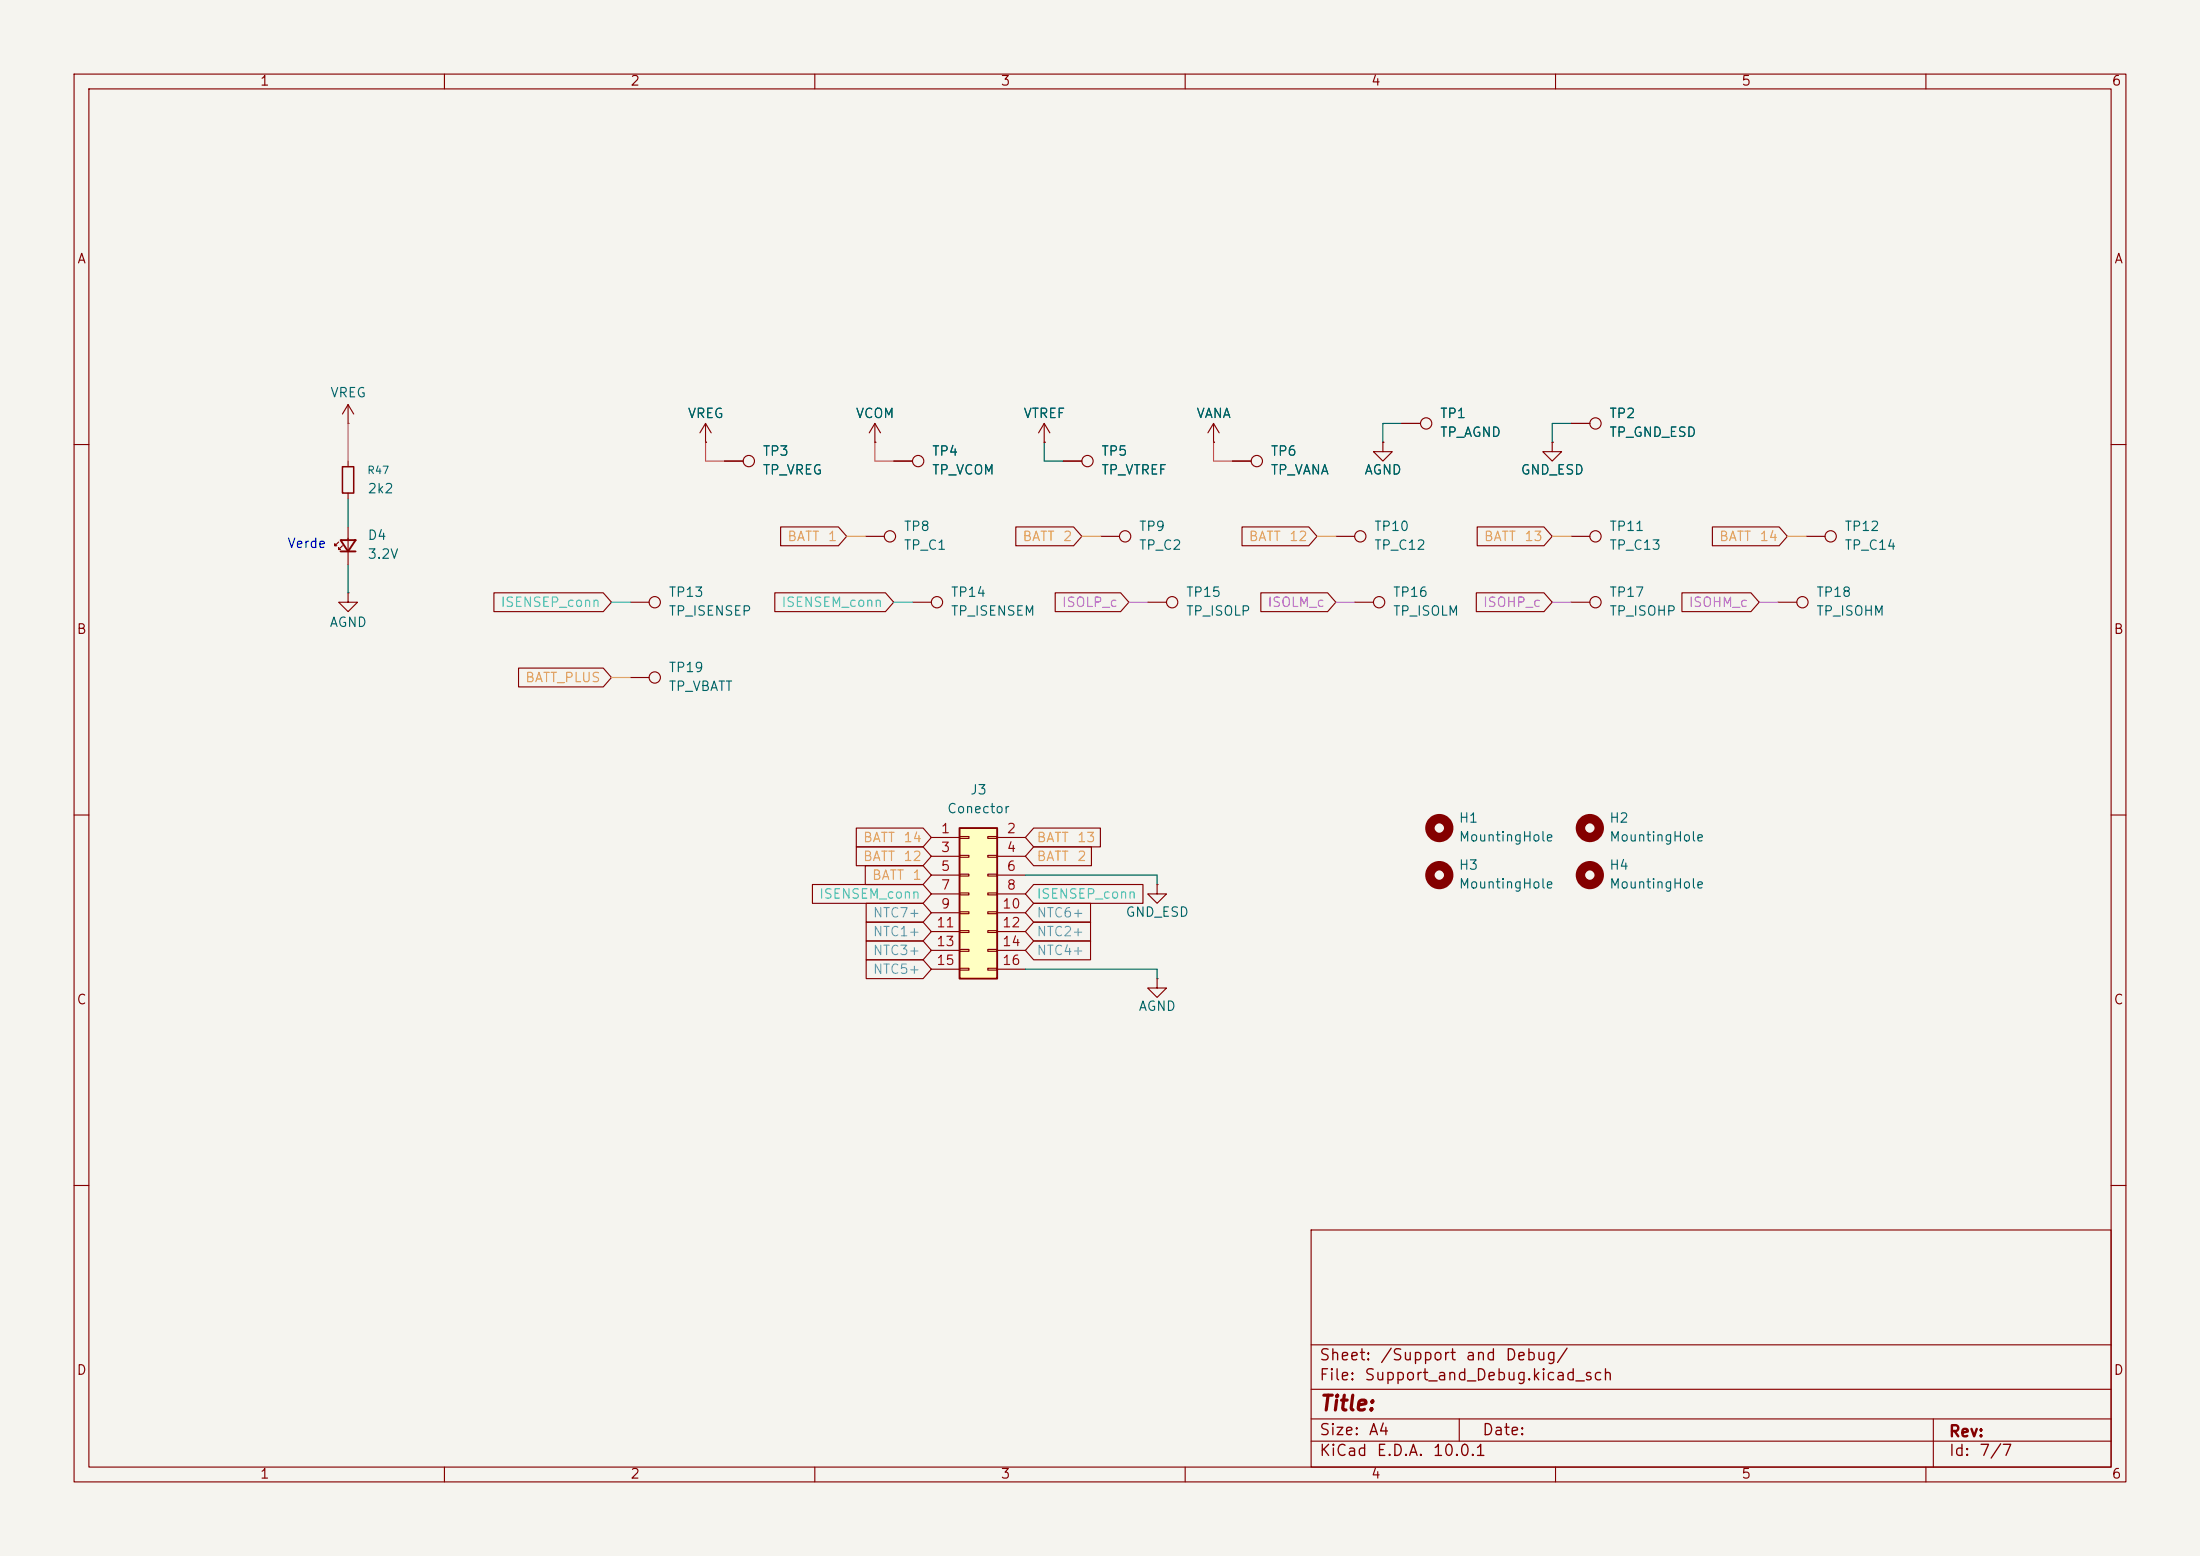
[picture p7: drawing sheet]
<svg xmlns="http://www.w3.org/2000/svg" width="297mm" height="210mm" viewBox="0 0 297 210" stroke-linecap="round" stroke-linejoin="round" font-family="sans-serif">
<path d="M0 0h297v210h-297z" fill="#f5f4ef" stroke="#f5f4ef" stroke-width=".14"/>
<g fill="none" stroke="#840000" stroke-width=".15">
<path d="M10 10h277v190h-277zM12 12h273v186h-273zM60 10v2M110 10v2M160 10v2M210 10v2M260 10v2M47 57.2h.1M47 54.6v2.6M47 54.6l-.8 1.3M47 54.6l.8 1.3M95.2 59.7h.1"/>
<path d="M95.2 57.2l-.7 1.2M95.2 57.2l.8 1.2M95.2 57.2v2.5M118.1 59.7h.1M118.1 57.2l-.8 1.2M118.1 57.2l.8 1.2M118.1 57.2v2.5M141 59.7h.1M141 57.2l-.8 1.2M141 57.2l.7 1.2M141 57.2v2.5M189.2 57.2h2.6"/>
<path d="M209.5 59.7v1.3h1.3l-1.3 1.2-1.2-1.2h1.2M209.5 59.7h.1M212.1 57.2h2.5M10 60h2M45.7 73.2l-.5 .5v-.3v.3h.3M46.2 73.7l-.5 .5v-.3v.3h.3M47 62.2v.8M47 66.5v.8M47 71.1v5.1M97.8 62.2h2.5M116.8 72.4h2.6M120.6 62.2h2.6"/>
<path d="M143.5 62.2h2.5M148.6 72.4h2.5M212.1 72.4h2.5M243.8 72.4h2.6M285 60h2M47 80v1.3h1.3l-1.3 1.3-1.3-1.3h1.3M47 80h.1M85.1 81.3h2.5M85.1 91.4h2.5M123.2 81.3h2.5M240 81.3h2.6M10 110h2"/>
<path d="M156.2 119.4v1.3h1.3l-1.3 1.2-1.3-1.2h1.3M156.2 119.4h.1M285 110h2M156.2 132.1v1.3h1.3l-1.3 1.2-1.3-1.2h1.3M156.2 132.1h.1M10 160h2M177 166h108v32h-108zM285 160h2M60 198v2M110 198v2M160 198v2M177 194.5h108"/>
<path d="M177 191.5h108M177 187.5h108M177 181.5h108M197 191.5v3M210 198v2M260 198v2M261 191.5v6.5"/>
<circle cx="192.5" cy="57.1" r=".76"/>
<circle cx="215.4" cy="57.1" r=".76"/>
<circle cx="101.1" cy="62.2" r=".76"/>
<circle cx="120.1" cy="72.4" r=".76"/>
<circle cx="124" cy="62.2" r=".76"/>
<circle cx="146.8" cy="62.2" r=".76"/>
<circle cx="151.9" cy="72.4" r=".76"/>
<circle cx="215.4" cy="72.4" r=".76"/>
<circle cx="247.1" cy="72.4" r=".76"/>
<circle cx="88.4" cy="81.3" r=".76"/>
<circle cx="88.4" cy="91.4" r=".76"/>
<circle cx="126.5" cy="81.3" r=".76"/>
<circle cx="243.3" cy="81.3" r=".76"/>
</g>
<g fill="none" stroke="#840000" stroke-width="1.3">
<circle cx="194.3" cy="118.1" r="1.27"/>
<circle cx="194.3" cy="111.8" r="1.27"/>
<circle cx="214.6" cy="118.1" r="1.27"/>
</g>
<path d="M46 72.9h2l-1 1.5zM46 74.4h2" fill="none" stroke="#840000" stroke-width=".25"/>
<path d="M46.2 63h1.6v3.5h-1.6z" fill="none" stroke="#840000" stroke-width=".2"/>
<path d="M129.5 111.8h5.1v20.3h-5.1z" fill="#ffffc2"/>
<path d="M129.5 111.8h5.1v20.3h-5.1z" fill="none" stroke="#840000" stroke-width=".25"/>
<g fill="none" stroke="#840000" stroke-width=".15">
<path d="M95.2 59.7h.1M118.1 59.7h.1M141 59.7h.1M163.8 59.7h.1M163.8 57.2l-.7 1.2M163.8 57.2l.8 1.2M163.8 57.2v2.5M186.7 59.7v1.3h1.3l-1.3 1.2-1.3-1.2h1.3M186.7 59.7h.1M189.2 57.2h2.6M209.5 59.7h.1M212.1 57.2h2.5"/>
<path d="M97.8 62.2h2.5M105.4 71.1h7.8l1.1 1.3-1.1 1.3h-7.8zM120.6 62.2h2.6M137.1 71.1h7.8l1.1 1.3-1.1 1.3h-7.8zM143.5 62.2h2.5M166.4 62.2h2.5M167.7 71.1h9l1.1 1.3-1.1 1.3h-9zM180.3 72.4h2.6M199.4 71.1h9l1.1 1.3-1.1 1.3h-9zM231.2 71.1h9l1.1 1.3-1.1 1.3h-9zM66.7 80h14.7l1.1 1.3-1.1 1.3h-14.7zM70 90.2h11.4l1.1 1.2-1.1 1.3h-11.4z"/>
<path d="M104.6 80h14.9l1.1 1.3-1.1 1.3h-14.9zM142.5 80h8.8l1.1 1.3-1.1 1.3h-8.8zM154.9 81.3h2.6M170.2 80h9l1.1 1.3-1.1 1.3h-9zM182.9 81.3h2.5M199.3 80h9.1l1.1 1.3-1.1 1.3h-9.1zM212.1 81.3h2.5M227.1 80h9.3l1.1 1.3-1.1 1.3h-9.3zM109.7 119.4h14.9l1.1 1.3-1.1 1.2h-14.9zM115.6 111.8h9l1.1 1.2-1.1 1.3h-9zM115.6 114.3h9l1.1 1.3-1.1 1.2h-9zM116.8 116.8h7.8l1.1 1.3-1.1 1.3h-7.8z"/>
<path d="M125.7 113h3.8M125.7 115.6h3.8M125.7 118.1h3.8M129.5 112.9h1.3v.3h-1.3zM129.5 115.4h1.3v.3h-1.3zM129.5 118h1.3v.2h-1.3zM133.3 112.9h1.3v.3h-1.3zM133.3 115.4h1.3v.3h-1.3zM133.3 118h1.3v.2h-1.3zM134.6 113h3.8M134.6 115.6h3.8M134.6 118.1h3.8"/>
<path d="M139.5 119.4h14.8v2.5h-14.8l-1.1-1.2zM139.5 114.3h7.8v2.5h-7.8l-1.1-1.2zM139.5 111.8h9.1v2.5h-9.1l-1.1-1.3zM116.9 127h7.7l1.1 1.3-1.1 1.2h-7.7zM116.9 124.5h7.7l1.1 1.2-1.1 1.3h-7.7zM116.9 121.9h7.7l1.1 1.3-1.1 1.3h-7.7zM116.9 129.5h7.7l1.1 1.3-1.1 1.3h-7.7zM125.7 120.7h3.8M125.7 123.2h3.8M125.7 125.7h3.8M125.7 128.3h3.8M125.7 130.8h3.8"/>
<path d="M129.5 120.5h1.3v.3h-1.3zM129.5 123.1h1.3v.2h-1.3zM129.5 125.6h1.3v.3h-1.3zM129.5 128.1h1.3v.3h-1.3zM129.5 130.7h1.3v.2h-1.3zM133.3 120.5h1.3v.3h-1.3zM133.3 123.1h1.3v.2h-1.3zM133.3 125.6h1.3v.3h-1.3zM133.3 128.1h1.3v.3h-1.3zM133.3 130.7h1.3v.2h-1.3zM134.6 120.7h3.8M134.6 123.2h3.8"/>
<path d="M134.6 125.7h3.8M134.6 128.3h3.8M134.6 130.8h3.8M139.5 124.5h7.7v2.5h-7.7l-1.1-1.3zM139.5 121.9h7.7v2.6h-7.7l-1.1-1.3zM139.5 127h7.7v2.5h-7.7l-1.1-1.2z"/>
<circle cx="169.7" cy="62.2" r=".76"/>
<circle cx="183.6" cy="72.4" r=".76"/>
<circle cx="158.2" cy="81.3" r=".76"/>
<circle cx="186.2" cy="81.3" r=".76"/>
<circle cx="215.4" cy="81.3" r=".76"/>
</g>
<circle cx="214.6" cy="111.8" r="1.27" fill="none" stroke="#840000" stroke-width="1.3"/>
<path d="M47 57.2v5M95.2 59.7v2.5h2.6M118.1 59.7v2.5h2.5M163.8 59.7v2.5h2.6" fill="none" stroke="#e35b5b" stroke-width=".15"/>
<path d="M141 59.7v2.5h2.5M189.2 57.2h-2.5v2.5M212.1 57.2h-2.6v2.5M47 67.3v3.8M47 76.2v3.8M138.4 118.1h17.8v1.3M138.4 130.8h17.8v1.3" fill="none" stroke="#009600" stroke-width=".15"/>
<path d="M82.5 81.3h2.6M120.6 81.3h2.6" fill="none" stroke="#33c3d3" stroke-width=".15"/>
<path d="M114.3 72.4h2.5M146 72.4h2.6M177.8 72.4h2.5M209.5 72.4h2.6M241.3 72.4h2.5M82.5 91.4h2.6" fill="none" stroke="#eba343" stroke-width=".15"/>
<path d="M152.4 81.3h2.5M180.3 81.3h2.6M209.5 81.3h2.6M237.5 81.3h2.5" fill="none" stroke="#b353d3" stroke-width=".15"/>
<text font-size="2" fill="#840000" x="178" y="190.9">Title:</text>
<g font-size="1.5" fill="#840000">
<text x="178" y="184">Sheet:</text>
<text x="186.2" y="184">/Support</text>
<text x="197.7" y="184">and</text>
<text x="203.1" y="184">Debug/</text>
<text x="178" y="186.7">File:</text>
<text x="184.1" y="186.7">Support_and_Debug.kicad_sch</text>
<text x="178" y="196.9">KiCad</text>
<text x="178" y="194.1">Size:</text>
<text x="184.7" y="194.1">A4</text>
<text x="185.7" y="196.9">E.D.A.</text>
<text x="193.3" y="196.9">10.0.1</text>
<text x="200" y="194.1">Date:</text>
<text x="263" y="194.3">Rev:</text>
<text x="263" y="196.9">Id:</text>
<text x="267.1" y="196.9">7/7</text>
</g>
<g font-size="1.3" fill="#840000">
<text x="35" y="11.9">1</text>
<text x="85" y="11.9">2</text>
<text x="135" y="11.9">3</text>
<text x="185" y="11.9">4</text>
<text x="235" y="11.9">5</text>
<text x="285" y="11.9">6</text>
<text x="10.3" y="35.9">A</text>
<text x="285.3" y="35.9">A</text>
<text x="10.3" y="85.9">B</text>
<text x="285.3" y="85.9">B</text>
<text x="10.3" y="135.9">C</text>
<text x="285.3" y="135.9">C</text>
<text x="10.3" y="185.9">D</text>
<text x="285.3" y="185.9">D</text>
<text x="35" y="199.9">1</text>
<text x="85" y="199.9">2</text>
<text x="135" y="199.9">3</text>
<text x="185" y="199.9">4</text>
<text x="235" y="199.9">5</text>
<text x="285" y="199.9">6</text>
</g>
<g font-size="1.3" fill="#006464">
<text x="44.5" y="53.9">VREG</text>
<text x="92.8" y="56.7">VREG</text>
<text x="115.4" y="56.7">VCOM</text>
<text x="138.1" y="56.7">VTREF</text>
<text x="161.4" y="56.7">VANA</text>
<text x="194.3" y="56.7">TP1</text>
<text x="194.3" y="59.3">TP_AGND</text>
<text x="217.2" y="56.7">TP2</text>
<text x="217.2" y="59.3">TP_GND_ESD</text>
<text x="102.9" y="61.8">TP3</text>
<text x="102.9" y="64.4">TP_VREG</text>
<text x="125.7" y="61.8">TP4</text>
<text x="125.7" y="64.4">TP_VCOM</text>
<text x="148.6" y="61.8">TP5</text>
<text x="148.6" y="64.4">TP_VTREF</text>
<text x="171.5" y="61.8">TP6</text>
<text x="171.5" y="64.4">TP_VANA</text>
<text x="184.1" y="64.4">AGND</text>
<text x="205.2" y="64.4">GND_ESD</text>
<text x="49.5" y="66.9">2k2</text>
<text x="121.9" y="72">TP8</text>
<text x="153.7" y="72">TP9</text>
<text x="185.4" y="72">TP10</text>
<text x="217.2" y="72">TP11</text>
<text x="248.9" y="72">TP12</text>
<text x="49.5" y="73.2">D4</text>
<text x="49.5" y="75.7">3.2V</text>
<text x="121.9" y="74.5">TP_C1</text>
<text x="153.7" y="74.5">TP_C2</text>
<text x="185.4" y="74.5">TP_C12</text>
<text x="217.2" y="74.5">TP_C13</text>
<text x="248.9" y="74.5">TP_C14</text>
<text x="90.2" y="83.4">TP_ISENSEP</text>
<text x="90.2" y="80.9">TP13</text>
<text x="128.3" y="83.4">TP_ISENSEM</text>
<text x="128.3" y="80.9">TP14</text>
<text x="160" y="83.4">TP_ISOLP</text>
<text x="160" y="80.9">TP15</text>
<text x="188" y="83.4">TP_ISOLM</text>
<text x="188" y="80.9">TP16</text>
<text x="217.2" y="83.4">TP_ISOHP</text>
<text x="217.2" y="80.9">TP17</text>
<text x="245.1" y="83.4">TP_ISOHM</text>
<text x="245.1" y="80.9">TP18</text>
<text x="44.4" y="84.9">AGND</text>
<text x="90.2" y="91">TP19</text>
<text x="90.2" y="93.6">TP_VBATT</text>
<text x="130.9" y="107.5">J3</text>
<text x="127.8" y="110.1">Conector</text>
<text x="196.9" y="111.4">H1</text>
<text x="196.9" y="113.9">MountingHole</text>
<text x="217.2" y="111.4">H2</text>
<text x="217.2" y="113.9">MountingHole</text>
<text x="196.9" y="117.7">H3</text>
<text x="217.2" y="117.7">H4</text>
<text x="151.9" y="124.1">GND_ESD</text>
<text x="196.9" y="120.2">MountingHole</text>
<text x="217.2" y="120.2">MountingHole</text>
<text x="153.6" y="136.8">AGND</text>
</g>
<text font-size="1.3" fill="#0000c2" x="38.7" y="74.3">Verde</text>
<g font-size="1.3" fill="#eba343">
<text x="106.2" y="73.3">BATT</text>
<text x="111.7" y="73.3">1</text>
<text x="137.9" y="73.3">BATT</text>
<text x="143.4" y="73.3">2</text>
<text x="168.5" y="73.3">BATT</text>
<text x="174" y="73.3">12</text>
<text x="200.2" y="73.3">BATT</text>
<text x="205.7" y="73.3">13</text>
<text x="232" y="73.3">BATT</text>
<text x="237.5" y="73.3">14</text>
<text x="70.8" y="92.4">BATT_PLUS</text>
<text x="116.4" y="114">BATT</text>
<text x="121.9" y="114">14</text>
<text x="139.9" y="114">BATT</text>
<text x="145.3" y="114">13</text>
<text x="116.4" y="116.5">BATT</text>
<text x="117.6" y="119.1">BATT</text>
<text x="121.9" y="116.5">12</text>
<text x="123.1" y="119.1">1</text>
<text x="139.9" y="116.5">BATT</text>
<text x="145.3" y="116.5">2</text>
</g>
<g font-size="1.3" fill="#33c3d3">
<text x="67.5" y="82.2">ISENSEP_conn</text>
<text x="105.4" y="82.2">ISENSEM_conn</text>
<text x="110.5" y="121.6">ISENSEM_conn</text>
<text x="139.9" y="121.6">ISENSEP_conn</text>
</g>
<g font-size="1.3" fill="#b353d3">
<text x="143.3" y="82.2">ISOLP_c</text>
<text x="171" y="82.2">ISOLM_c</text>
<text x="200.1" y="82.2">ISOHP_c</text>
<text x="227.9" y="82.2">ISOHM_c</text>
</g>
<g font-size="1.3" fill="#a90000">
<text x="126.9" y="112.8">1</text>
<text x="135.8" y="112.8">2</text>
<text x="126.9" y="115.3">3</text>
<text x="126.9" y="117.9">5</text>
<text x="135.8" y="115.3">4</text>
<text x="135.8" y="117.9">6</text>
<text x="126.3" y="125.5">11</text>
<text x="126.9" y="120.4">7</text>
<text x="126.9" y="122.9">9</text>
<text x="135.2" y="122.9">10</text>
<text x="135.2" y="125.5">12</text>
<text x="135.8" y="120.4">8</text>
<text x="126.3" y="128">13</text>
<text x="126.3" y="130.6">15</text>
<text x="135.2" y="128">14</text>
<text x="135.2" y="130.6">16</text>
</g>
<g font-size="1.3" fill="#6383e3">
<text x="117.7" y="124.1">NTC7+</text>
<text x="139.9" y="124.1">NTC6+</text>
<text x="117.7" y="129.2">NTC3+</text>
<text x="117.7" y="126.7">NTC1+</text>
<text x="117.7" y="131.8">NTC5+</text>
<text x="139.9" y="126.7">NTC2+</text>
<text x="139.9" y="129.2">NTC4+</text>
</g>
<text font-size="1" fill="#006464" x="49.5" y="64.2">R47</text>
</svg>
